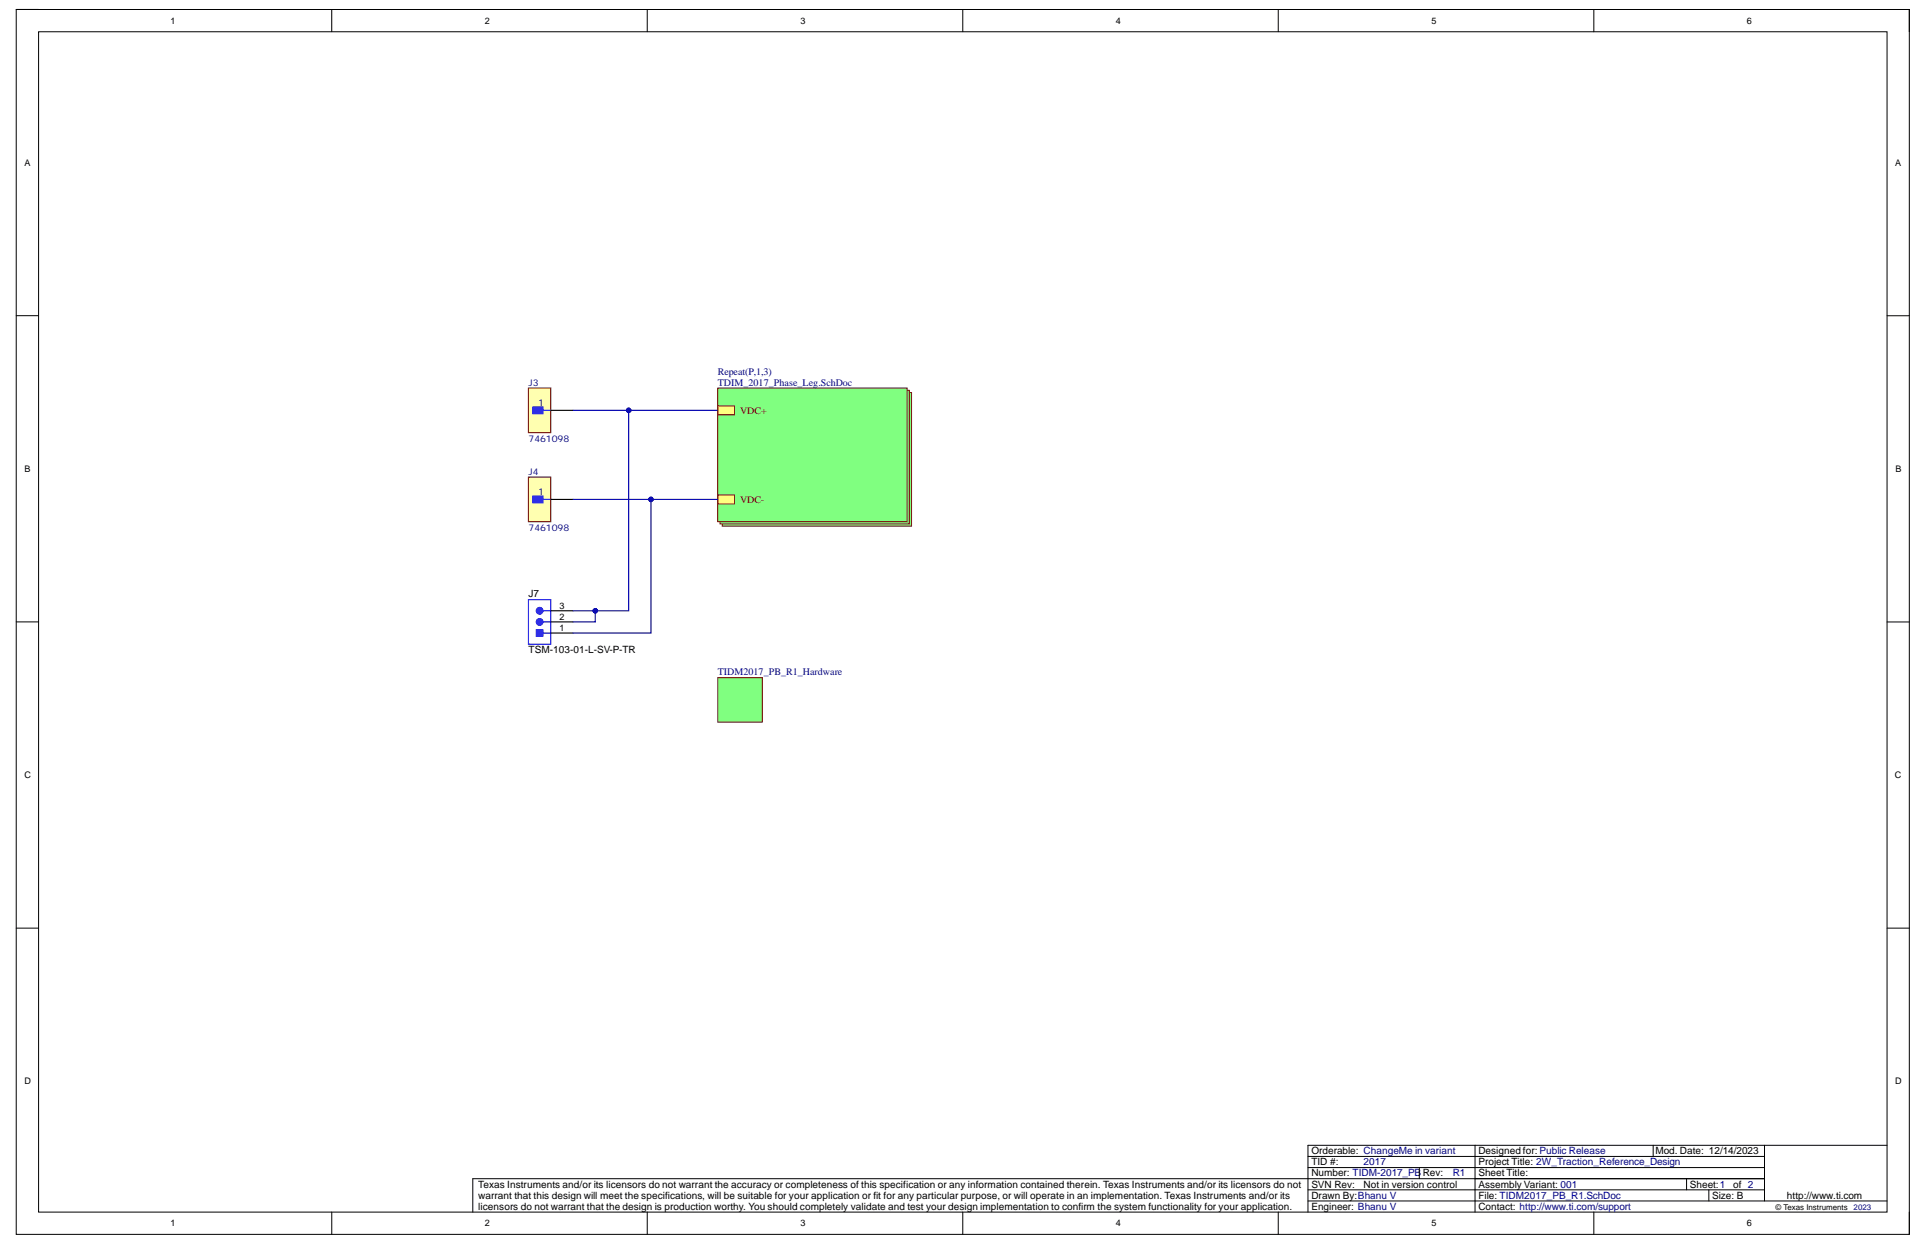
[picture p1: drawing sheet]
<svg xmlns="http://www.w3.org/2000/svg" width="432mm" height="279mm" viewBox="0 0 432 279" stroke-linecap="round" stroke-linejoin="round" font-family="sans-serif">
<g fill="none" stroke="#000" stroke-width=".22">
<path d="M3.6 2.1h424.2v274.6h-424.2zM3.6 2.1h5M8.6 7.1h414.2v264.6h-414.2zM74.3 2.1v5M145 2.1v5M215.7 2.1v5M286.4 2.1v5M357.1 2.1v5M422.8 2.1h5v5M3.6 70.8h5M422.8 70.8h5M3.6 139.4h5"/>
<path d="M422.8 139.4h5M3.6 208h5M422.8 208h5M293.1 259.2h102.3M330.5 256.7v15M370.4 256.7v2.5M395.4 256.7v12.5M422.8 256.7h-129.7v15M74.3 271.7v5M145 271.7v5M215.7 271.7v5M286.4 271.7v5"/>
<path d="M293.1 269.2h129.7M293.1 266.7h102.3M293.1 261.7h102.3M318 261.7v2.5M357.1 271.7v5M377.9 264.2v2.5M382.9 266.7v2.5M395.4 264.2h-289.5v7.5M427.8 271.7v5"/>
</g>
<path d="M161.8 88h42.5v29.9h-42.5z" fill-rule="evenodd" fill="#80ff80"/>
<path d="M161.8 88h42.5v29.9h-42.5z" fill="none" stroke="#800000" stroke-width=".22"/>
<path d="M161.3 87.5h42.5v29.9h-42.5z" fill-rule="evenodd" fill="#80ff80"/>
<path d="M161.3 87.5h42.5v29.9h-42.5z" fill="none" stroke="#800000" stroke-width=".22"/>
<path d="M160.8 87h42.5v29.9h-42.5z" fill-rule="evenodd" fill="#80ff80"/>
<path d="M160.8 87h42.5v29.9h-42.5z" fill="none" stroke="#800000" stroke-width=".22"/>
<path d="M160.8 91h3.8v2h-3.8z" fill-rule="evenodd" fill="#ffff80"/>
<path d="M160.8 91h3.8v2h-3.8z" fill="none" stroke="#800000" stroke-width=".22"/>
<path d="M160.8 110.9h3.8v2h-3.8z" fill-rule="evenodd" fill="#ffff80"/>
<path d="M160.8 110.9h3.8v2h-3.8z" fill="none" stroke="#800000" stroke-width=".22"/>
<path d="M118.4 87h5v10h-5z" fill-rule="evenodd" fill="#ffffb0"/>
<path d="M118.4 87h5v10h-5z" fill="none" stroke="#800000" stroke-width=".25"/>
<path d="M119.4 91.2h2.3v1.5h-2.3z" fill-rule="evenodd" fill="#00f"/>
<path d="M119.4 91.2h2.3v1.5h-2.3zM121.7 92h1.7" fill="none" stroke="#00f" stroke-width=".25"/>
<path d="M123.4 92h5" fill="none" stroke="#000" stroke-width=".25"/>
<path d="M118.4 106.9h5v10h-5z" fill-rule="evenodd" fill="#ffffb0"/>
<path d="M118.4 106.9h5v10h-5z" fill="none" stroke="#800000" stroke-width=".25"/>
<path d="M119.4 111.2h2.3v1.5h-2.3z" fill-rule="evenodd" fill="#00f"/>
<path d="M119.4 111.2h2.3v1.5h-2.3zM121.7 111.9h1.7" fill="none" stroke="#00f" stroke-width=".25"/>
<path d="M123.4 111.9h5" fill="none" stroke="#000" stroke-width=".25"/>
<path d="M118.4 134.4h5v10h-5z" fill-rule="evenodd" fill="#fff"/>
<path d="M118.4 134.4h5v10h-5zM121.7 139.4h1.7" fill="none" stroke="#00f" stroke-width=".25"/>
<circle cx="120.9" cy="139.4" r=".75" fill="#00f"/>
<g fill="none" stroke="#00f" stroke-width=".25">
<path d="M121.7 136.9h1.7M121.7 141.9h1.7"/>
<circle cx="120.9" cy="139.4" r=".75"/>
</g>
<path d="M123.4 139.4h5M123.4 141.9h5" fill="none" stroke="#000" stroke-width=".25"/>
<circle cx="120.9" cy="136.9" r=".75" fill="#00f"/>
<circle cx="120.9" cy="136.9" r=".75" fill="none" stroke="#00f" stroke-width=".25"/>
<path d="M123.4 136.9h5" fill="none" stroke="#000" stroke-width=".25"/>
<path d="M120.2 141.1h1.5v1.5h-1.5z" fill-rule="evenodd" fill="#00f"/>
<path d="M120.2 141.1h1.5v1.5h-1.5z" fill="none" stroke="#00f" stroke-width=".22"/>
<path d="M128.4 92h32.4" fill="none" stroke="#000080" stroke-width=".25"/>
<circle cx="140.9" cy="92" r=".5" fill="#000080"/>
<circle cx="140.9" cy="92" r=".5" fill="none" stroke="#000080" stroke-width=".22"/>
<path d="M128.4 111.9h32.4" fill="none" stroke="#000080" stroke-width=".25"/>
<circle cx="145.9" cy="111.9" r=".5" fill="#000080"/>
<circle cx="145.9" cy="111.9" r=".5" fill="none" stroke="#000080" stroke-width=".22"/>
<path d="M140.9 92v44.9h-12.5" fill="none" stroke="#000080" stroke-width=".25"/>
<circle cx="133.4" cy="136.9" r=".5" fill="#000080"/>
<circle cx="133.4" cy="136.9" r=".5" fill="none" stroke="#000080" stroke-width=".22"/>
<circle cx="140.9" cy="92" r=".5" fill="#000080"/>
<circle cx="140.9" cy="92" r=".5" fill="none" stroke="#000080" stroke-width=".22"/>
<path d="M145.9 111.9v30h-17.5" fill="none" stroke="#000080" stroke-width=".25"/>
<circle cx="145.9" cy="111.9" r=".5" fill="#000080"/>
<circle cx="145.9" cy="111.9" r=".5" fill="none" stroke="#000080" stroke-width=".22"/>
<path d="M133.4 136.9v2.5h-5" fill="none" stroke="#000080" stroke-width=".25"/>
<circle cx="133.4" cy="136.9" r=".5" fill="#000080"/>
<circle cx="133.4" cy="136.9" r=".5" fill="none" stroke="#000080" stroke-width=".22"/>
<path d="M160.8 151.9h10v10h-10z" fill-rule="evenodd" fill="#80ff80"/>
<path d="M160.8 151.9h10v10h-10z" fill="none" stroke="#800000" stroke-width=".22"/>
<g font-size="2.2" fill="#000080">
<text x="160.8" y="84">Repeat(P,1,3)</text>
<text x="160.8" y="86.5">TDIM_2017_Phase_Leg.SchDoc</text>
<text x="160.8" y="151.4">TIDM2017_PB_R1_Hardware</text>
<text x="305.6" y="261.2">2017</text>
<text x="325.5" y="263.7">R1</text>
</g>
<g font-size="2.2" fill="#800000">
<text x="165.8" y="92.7">VDC+</text>
<text x="165.8" y="112.7">VDC-</text>
</g>
<g font-size="2.2">
<text x="118.4" y="133.9">J7</text>
<text x="118.4" y="146.4">TSM-103-01-L-SV-P-TR</text>
<text x="293.9" y="263.7">Number: TIDM-2017_PB</text>
<text x="293.9" y="261.2">TID #:</text>
<text x="293.9" y="258.7">Orderable: ChangeMe in variant</text>
<text x="318.8" y="263.7">Rev:</text>
<text x="331.3" y="263.7">Sheet Title:</text>
<text x="331.3" y="261.2">Project Title: 2W_Traction_Reference_Design</text>
<text x="331.3" y="258.7">Designed for: Public Release</text>
<text x="370.9" y="258.7">Mod. Date: 12/14/2023</text>
<text x="107.2" y="266.2">Texas Instruments and/or its licensors do not warrant the accuracy or completeness of this specification or any information contained therein. Texas Instruments and/or its licensors do not</text>
<text x="107.2" y="268.7">warrant that this design will meet the specifications, will be suitable for your application or fit for any particular purpose, or will operate in an implementation. Texas Instruments and/or its</text>
<text x="293.9" y="268.7">Drawn By:Bhanu V</text>
<text x="293.9" y="266.2">SVN Rev:</text>
<text x="305.6" y="266.2">Not in version control</text>
<text x="331.3" y="268.7">File: TIDM2017_PB_R1.SchDoc</text>
<text x="331.3" y="266.2">Assembly Variant: 001</text>
<text x="378.7" y="266.2">Sheet:1</text>
<text x="383.7" y="268.7">Size: B</text>
<text x="388.4" y="266.2">of 2</text>
<text x="400.4" y="268.7">http://www.ti.com</text>
<text x="107.2" y="271.2">licensors do not warrant that the design is production worthy. You should completely validate and test your design implementation to confirm the system functionality for your application.</text>
<text x="293.9" y="271.2">Engineer: Bhanu V</text>
<text x="331.3" y="271.2">Contact: http://www.ti.com/support</text>
</g>
<g font-size="2.1" fill="#000080">
<text x="118.4" y="86.5">J3</text>
<text x="120.6" y="91">1</text>
<text x="118.4" y="99">7461098</text>
<text x="118.4" y="106.5">J4</text>
<text x="120.6" y="111">1</text>
<text x="118.4" y="119">7461098</text>
</g>
<g font-size="2">
<text x="38.2" y="5.3">1</text>
<text x="108.7" y="5.3">2</text>
<text x="179.4" y="5.3">3</text>
<text x="250" y="5.3">4</text>
<text x="320.7" y="5.3">5</text>
<text x="391.4" y="5.3">6</text>
<text x="5.5" y="37.1">A</text>
<text x="424.7" y="37.1">A</text>
<text x="5.5" y="105.8">B</text>
<text x="424.7" y="105.8">B</text>
<text x="125.4" y="136.5">3</text>
<text x="125.4" y="141.5">1</text>
<text x="125.4" y="139">2</text>
<text x="5.5" y="174.4">C</text>
<text x="424.6" y="174.4">C</text>
<text x="5.5" y="243">D</text>
<text x="424.7" y="243">D</text>
<text x="38.2" y="274.8">1</text>
<text x="108.7" y="274.8">2</text>
<text x="179.4" y="274.8">3</text>
<text x="250" y="274.8">4</text>
<text x="320.7" y="274.8">5</text>
<text x="391.4" y="274.8">6</text>
</g>
<text font-size="1.8" x="397.9" y="271.3">© Texas Instruments</text>
<text font-size="1.8" fill="#000080" x="415.4" y="271.3">2023</text>
</svg>
